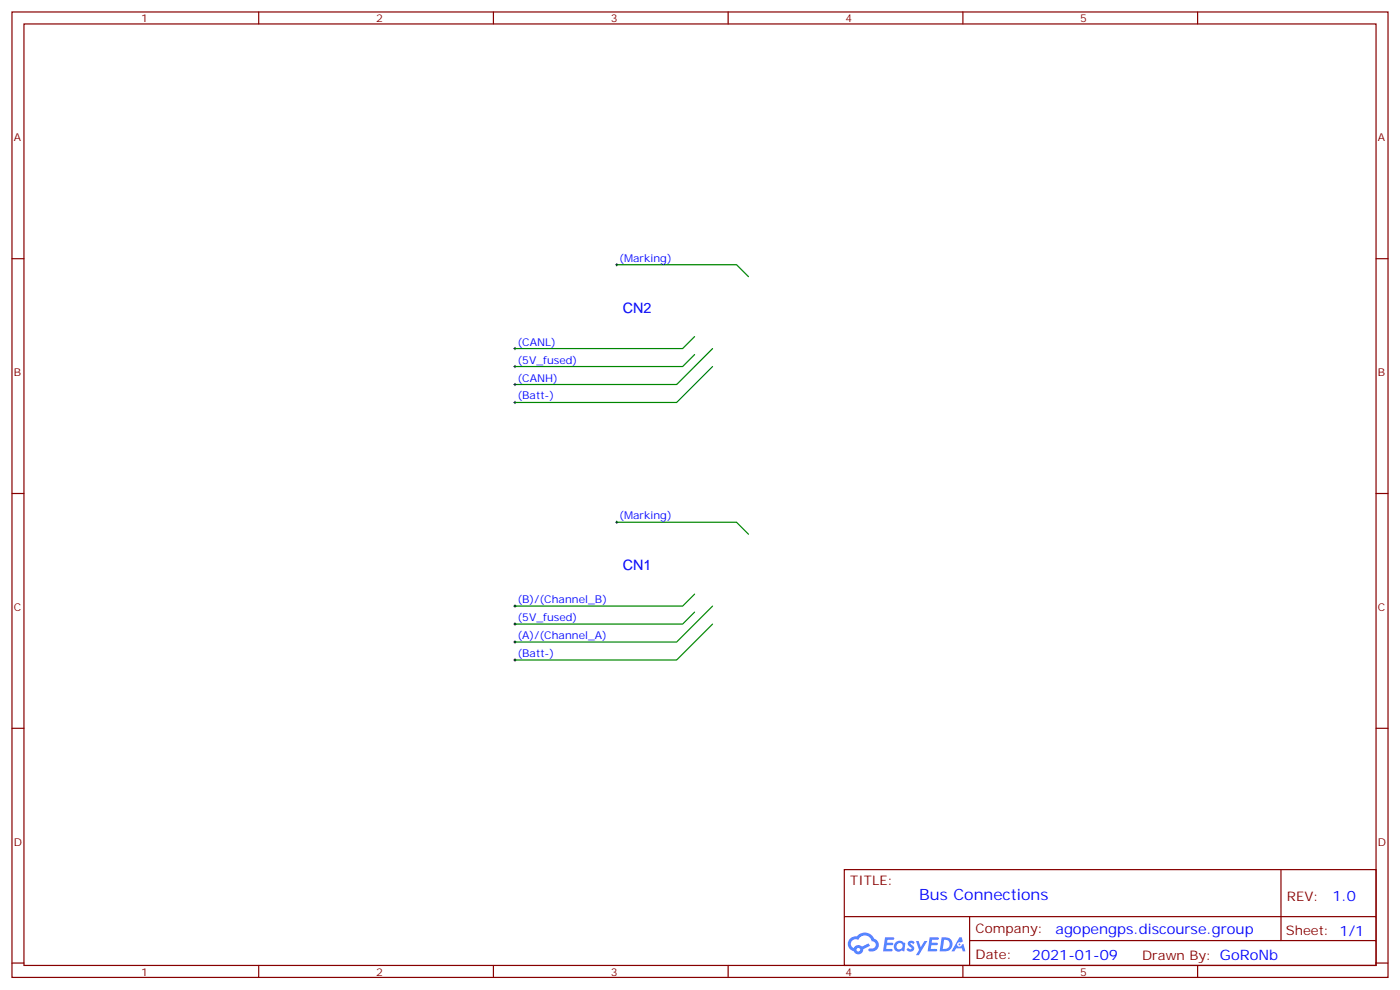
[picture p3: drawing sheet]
<svg xmlns="http://www.w3.org/2000/svg" width="412mm" height="292mm" viewBox="0 0 412 292" stroke-linecap="round" stroke-linejoin="round" font-family="sans-serif">
<g fill="none" stroke="#870000" stroke-width=".35">
<path d="M3.5 3.5h405.4v284.4h-405.4zM7.1 7.1h398.2v277.2h-398.2zM76.2 3.5v3.6M145.3 3.5v3.6M214.5 3.5v3.6M283.6 3.5v3.6M352.8 3.5v3.6M3.5 76.2h3.6M405.3 76.2h3.6M3.5 145.3h3.6M405.3 145.3h3.6M3.5 214.5h3.6"/>
<path d="M405.3 214.5h3.6M248.7 256.1h156.6v28.2h-156.6zM377.3 256.1v20.9M248.7 270h156.5M285.6 277h119.6M285.6 270v14.1M3.5 283.6h3.6M76.2 284.3v3.6M145.3 284.3v3.6M214.5 284.3v3.6M283.6 284.3v3.6M352.8 284.3v3.6"/>
<path d="M405.3 283.6h3.6"/>
</g>
<g fill="#5487ff">
<path d="M267.7 277.3a1.22 1.22 0 0 1 1.7 .3l-.4 .5a.47 .47 0 0 0-.3-.4 .47 .47 0 0 0-.5 .2l.1 .3a1.14 1.14 0 0 1 .8 1.7 1.14 1.14 0 0 1-1.9 0l-.2-.2 .5-.5 .7 .4a.29 .29 0 0 0 .3-.3 .29 .29 0 0 0-.2-.3 1.04 1.04 0 0 1-.6-1.7z"/>
<path d="M260.7 276h2.4l.3 .2-.2 .5-1.8 .1-.1 .8h1.5l.3 .4-.3 .4h-1.6l-.2 1.1h1.7l.2 .3-.2 .3-2.6 .1z"/>
<path d="M273.8 276h2.4l.3 .2-.1 .5-1.8 .1-.2 .8h1.6l.3 .4-.4 .4h-1.6l-.1 1.1h1.7l.2 .3-.2 .3-2.6 .1z"/>
<path d="M282.6 276.1h.7l.3 1.2-.6 .3a.69 .69 0 0 0-1 .3 .69 .69 0 0 0 .4 1 .69 .69 0 0 0 .9-.7l.5-.2 .6 2.2h-.8l-.2-.9h-1.8l-.5 .9h-.8z"/>
<path d="M269.8 277.1h.8l.6 1.8 1.1-1.8h.9l-2.6 4.2h-.8l.9-1.5z"/>
<path d="M277.4 276.1l-.6 4.1h1.3a2.11 2.11 0 0 0 2.5-2.1 2.11 2.11 0 0 0-2.5-2zM278.1 276.8a1.39 1.39 0 0 1 1.7 1.4 1.39 1.39 0 0 1-1.8 1.3h-.3z"/>
<path d="M263.7 277.7a1.54 1.54 0 0 0-.1 2.1 1.54 1.54 0 0 0 2.2 .2l.6 .2 .3-2.3-.2-.2-.4-.1a1.49 1.49 0 0 0-2.4 .1zM264 278.7a.94 .94 0 0 1 1.8 0 .94 .94 0 0 1-1.8 0z"/>
<path d="M250.4 276.4a2.18 2.18 0 0 0 1.1 3.7 1.44 1.44 0 0 0 1.6 1 1.44 1.44 0 0 0 1.2-1.5l2-1-.5-.8-1.9 1a1.47 1.47 0 0 0-2.4 .4 1.39 1.39 0 0 1-.7-1.9 1.39 1.39 0 0 1 2-.5 2.12 2.12 0 0 1 2.2-1.3 2.12 2.12 0 0 1 1.9 1.7 1.14 1.14 0 0 1 1.1 1.4 1.14 1.14 0 0 1-1.7 .8 .43 .43 0 0 0-.5 .3 .43 .43 0 0 0 .4 .5 1.98 1.98 0 0 0 2.5-1.2 1.98 1.98 0 0 0-1.2-2.5 3.1 3.1 0 0 0-5.3-.7l-.9 .1zM252.3 279.7a.55 .55 0 0 1 1.1 0 .55 .55 0 0 1-1.1 0z"/>
<circle cx="282.6" cy="278.1" r=".26"/>
</g>
<path d="M181.7 78h35.3l3.5 3.5M204.6 99.1l-3.5 3.6h-49.4M204.6 104.4l-3.5 3.6h-49.4M209.9 108l-10.6 10.5h-47.6M209.9 102.7l-10.6 10.5h-47.6M181.7 153.8h35.3l3.5 3.5M204.6 175l-3.5 3.5h-49.4M209.9 178.5l-10.6 10.6h-47.6M204.6 180.3l-3.5 3.5h-49.4M209.9 183.8l-10.6 10.6h-47.6" fill="none" stroke="#008700" stroke-width=".35"/>
<g fill="none" stroke="#000" stroke-width=".29">
<path d="M181.3 78h.7M181.7 77.6v.7M151.3 108h.7M151.3 118.5h.7M151.3 102.7h.7M151.3 113.2h.7M151.7 102.3v.7M151.7 107.6v.7M151.7 112.9v.7M151.7 118.2v.7M181.3 153.8h.7M181.7 153.5v.7"/>
<path d="M151.3 178.5h.7M151.7 178.2v.7M151.3 183.8h.7M151.3 194.4h.7M151.3 189.1h.7M151.7 183.4v.8M151.7 188.7v.7M151.7 194v.7"/>
</g>
<text font-size="4.6" fill="#00f" x="270.8" y="265.1">Bus Connections</text>
<g font-size="4.2" fill="#00f">
<text x="183.4" y="92.1">CN2</text>
<text x="183.4" y="167.9">CN1</text>
<text x="392.5" y="265.4">1.0</text>
<text x="310.9" y="274.9">agopengps.discourse.group</text>
<text x="304" y="282.7">2021-01-09</text>
</g>
<g font-size="3.9" fill="#800">
<text x="250.5" y="260.7">TITLE:</text>
<text x="379.1" y="265.4">REV:</text>
<text x="287.4" y="274.9">Company:</text>
<text x="378.7" y="275.5">Sheet: 1/1</text>
<text x="287.4" y="282.6">Date:</text>
<text x="336.4" y="282.7">Drawn By: GoRoNb</text>
</g>
<g font-size="3.2" fill="#800">
<text x="41.6" y="6.5">1</text>
<text x="110.8" y="6.5">2</text>
<text x="179.9" y="6.5">3</text>
<text x="249.1" y="6.5">4</text>
<text x="318.2" y="6.5">5</text>
<text x="4.1" y="41.6">A</text>
<text x="405.9" y="41.6">A</text>
<text x="4.1" y="110.8">B</text>
<text x="405.9" y="110.8">B</text>
<text x="4.1" y="179.9">C</text>
<text x="405.9" y="179.9">C</text>
<text x="4.1" y="249.1">D</text>
<text x="405.9" y="249.1">D</text>
<text x="41.6" y="287.3">1</text>
<text x="110.8" y="287.3">2</text>
<text x="179.9" y="287.3">3</text>
<text x="249.1" y="287.3">4</text>
<text x="318.2" y="287.3">5</text>
</g>
<g font-size="3.2" fill="#00f">
<text x="182.4" y="77.1">(Marking)</text>
<text x="152.4" y="101.8">(CANL)</text>
<text x="152.4" y="107.1">(5V_fused)</text>
<text x="152.4" y="112.4">(CANH)</text>
<text x="152.4" y="117.7">(Batt-)</text>
<text x="182.4" y="152.9">(Marking)</text>
<text x="152.4" y="177.6">(B)/(Channel_B)</text>
<text x="152.4" y="182.9">(5V_fused)</text>
<text x="152.4" y="188.2">(A)/(Channel_A)</text>
<text x="152.4" y="193.5">(Batt-)</text>
</g>
</svg>
